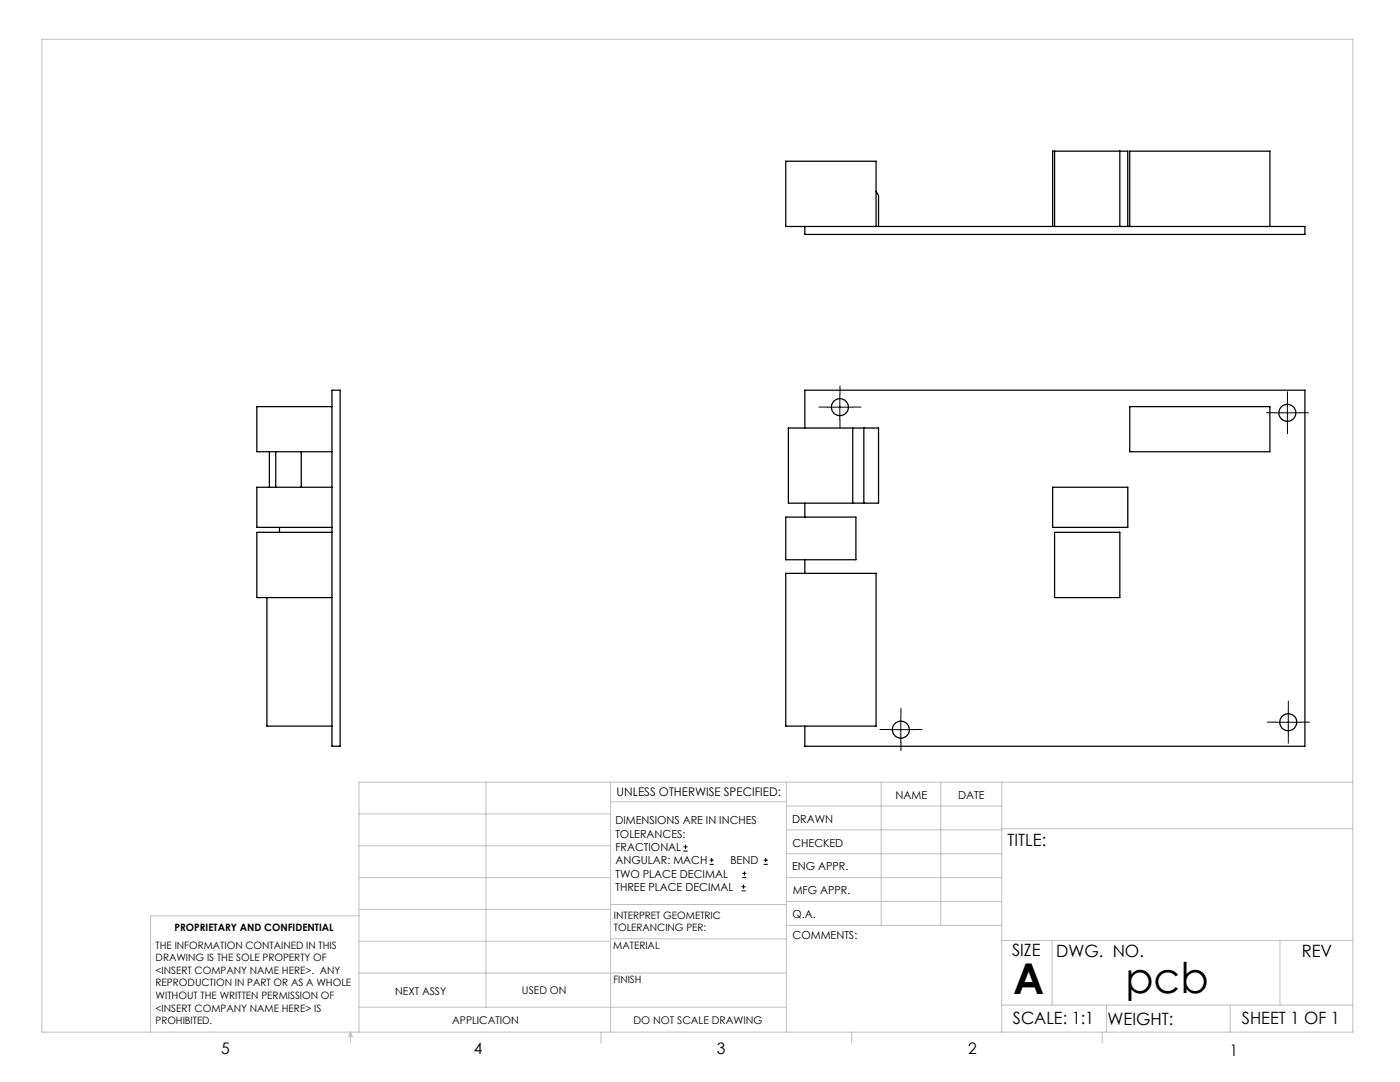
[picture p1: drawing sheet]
<svg xmlns="http://www.w3.org/2000/svg" width="279mm" height="216mm" viewBox="0 0 279 216" stroke-linecap="round" stroke-linejoin="round" font-family="sans-serif">
<g fill="none" stroke="#000" stroke-width=".2">
<path d="M167.6 78.7v5M256.9 79.9v5M165.1 81.2h5M254.4 82.4h5M177.3 145.6h5M179.8 143.1v5M254.6 144.1h5M257.1 141.6v5M136.4 169.8h.8M136.4 169h.8M136.8 168.6v.8M141.6 172.5h.9"/>
<path d="M141.6 171.6h.9M142 171.2v.8M148 177.8h.8M148 177h.8M148.1 175.1h.8M148.1 174.3h.8M148.4 176.5v.8M148.6 173.9v.8M152.4 172.5h.8M152.4 171.6h.8M152.8 171.2v.8"/>
</g>
<g fill="none" stroke="#000" stroke-width=".2" stroke-dasharray="15.2 1.3 1.3 1.3">
<path d="M167.6 78.7v-1.7M256.9 79.9v-1.7M165.1 81.2h-1.7M167.6 83.7v1.7M170.1 81.2h1.7M254.4 82.4h-1.7M256.9 84.9v1.7M259.4 82.4h1.7M177.3 145.6h-1.7M179.8 143.1v-1.7M179.8 148.1v1.7M182.3 145.6h1.7"/>
<path d="M254.6 144.1h-1.7M257.1 141.6v-1.7M257.1 146.6v1.7M259.6 144.1h1.7"/>
</g>
<g fill="none" stroke="#c0c0c0" stroke-width=".2">
<path d="M8.4 7.8h261.6v198.2h-261.6zM97 156.1v44.9M121.8 156.1v49.9M121.8 160h35.2M157 156.1v49.9M175.9 156.1v28.5M187.7 156.1v28.5M199.9 156.1v49.9M270 156.1h-198.4v49.9M71.6 175.1h50.2M71.6 168.8h50.2M71.6 162.4h50.2"/>
<path d="M157 170.4h42.9M157 165.6h42.9M157 160.8h42.9M157 175.1h42.9M157 179.9h42.9M199.9 165.4h70.1M71.6 194.2h85.4M71.6 187.8h50.2M71.6 181.5h50.2M71.6 182.7h-41.5v23.3M121.8 187.3h35.2M121.8 180.5h35.2"/>
<path d="M157 184.6h42.9M199.9 187.7h70.1M210 187.7v12.9M255.4 187.7v12.9M70 206v2.1M70 206l.3 .8h-.7zM71.6 201h85.4M119.9 206v2.1M170 206v2.1M199.9 200.6h70.1M220 206v2.1M220.8 200.6v5.4"/>
<path d="M245.5 200.6v5.4"/>
</g>
<g fill="none" stroke="#000" stroke-width=".25">
<path d="M174.8 38.2l.5 .8v6.2M210.5 30.2v15M223.5 30.2v15M160.6 45.2v1.6h99.8v-1.6h-103.6v-13h18v13M210.1 45.2v-15h15v15M225.5 45.2v-15h27.9v15M66.3 77.9h1.6v71h-1.6zM53.8 90.1v7.1M55 90.1v7.1M60.1 90.1v7.1M66.3 81.1h-15v9h15M66.3 97.2h-15v8h15"/>
<path d="M160.6 85.4v-7.5h99.8v71h-99.8v-4M170.2 85.4h2.2M170.2 85.4v15M170.2 85.4h-12.9v15h12.9M172.4 85.4v15M172.4 85.4h2.9v15h-2.9M210.1 97.2h15v8h-15zM225.5 81.1h27.9v9h-27.9zM53.3 119.2v25.7h13M55.8 105.2v1M66.3 106.2h-15v13h15M156.8 114.4h18v30.5h-18z"/>
<path d="M156.8 103.2h14v8.5h-14zM160.6 100.4v2.8M160.6 111.7v2.7M170.2 100.4h2.2M210.5 106.2h13v13h-13z"/>
<circle cx="167.6" cy="81.2" r="1.69"/>
<circle cx="256.9" cy="82.4" r="1.69"/>
<circle cx="179.8" cy="145.6" r="1.69"/>
<circle cx="257.1" cy="144.1" r="1.7"/>
</g>
<g font-size="8.5">
<text x="202.2" y="198.3">A</text>
<text x="224.6" y="198.1">pcb</text>
</g>
<g font-size="3.4">
<text x="201.1" y="168.8">TITLE:</text>
<text x="202" y="190.8">SIZE</text>
<text x="210.8" y="190.9">DWG. NO.</text>
<text x="259.8" y="191">REV</text>
<text x="202.1" y="204.4">SCALE: 1:1</text>
<text x="221" y="204.5">WEIGHT:</text>
<text x="247.8" y="204.4">SHEET 1 OF 1</text>
</g>
<g font-size="3.2">
<text x="44.2" y="210.4">5</text>
<text x="94.6" y="210.3">4</text>
<text x="143.1" y="210.4">3</text>
<text x="193.2" y="210.3">2</text>
<text x="245.4" y="210.6">1</text>
</g>
<text font-size="2.4" x="123.1" y="158.9">UNLESS OTHERWISE SPECIFIED:</text>
<g font-size="2.2">
<text x="178.7" y="159.4">NAME</text>
<text x="191.2" y="159.4">DATE</text>
<text x="122.8" y="164.5">DIMENSIONS ARE IN INCHES</text>
<text x="122.8" y="167.1">TOLERANCES:</text>
<text x="158.1" y="164.2">DRAWN</text>
<text x="122.8" y="169.8">FRACTIONAL</text>
<text x="122.8" y="172.5">ANGULAR: MACH</text>
<text x="145.8" y="172.5">BEND</text>
<text x="158.1" y="173.7">ENG APPR.</text>
<text x="158.2" y="169.1">CHECKED</text>
<text x="122.8" y="175.1">TWO PLACE DECIMAL</text>
<text x="122.8" y="177.8">THREE PLACE DECIMAL</text>
<text x="158.2" y="178.4">MFG APPR.</text>
<text x="158.2" y="183.2">Q.A.</text>
<text x="158.2" y="187.4">COMMENTS:</text>
</g>
<g font-size="2.1">
<text x="78.8" y="198.5">NEXT ASSY</text>
<text x="104.2" y="198.4">USED ON</text>
<text x="90.2" y="204.3">APPLICATION</text>
<text x="126.4" y="204.3">DO NOT SCALE DRAWING</text>
</g>
<g font-size="2">
<text x="34.8" y="185.7">PROPRIETARY AND CONFIDENTIAL</text>
<text x="122.5" y="183.3">INTERPRET GEOMETRIC</text>
<text x="122.5" y="185.9">TOLERANCING PER:</text>
<text x="31.1" y="189.3">THE INFORMATION CONTAINED IN THIS</text>
<text x="31.1" y="191.8">DRAWING IS THE SOLE PROPERTY OF</text>
<text x="122.4" y="189.4">MATERIAL</text>
<text x="31.1" y="194.3">&lt;INSERT COMPANY NAME HERE&gt;. ANY</text>
<text x="31.1" y="196.8">REPRODUCTION IN PART OR AS A WHOLE</text>
<text x="122.4" y="196.2">FINISH</text>
<text x="31.1" y="199.4">WITHOUT THE WRITTEN PERMISSION OF</text>
<text x="31.1" y="201.9">&lt;INSERT COMPANY NAME HERE&gt; IS</text>
<text x="31.1" y="204.4">PROHIBITED.</text>
</g>
</svg>
